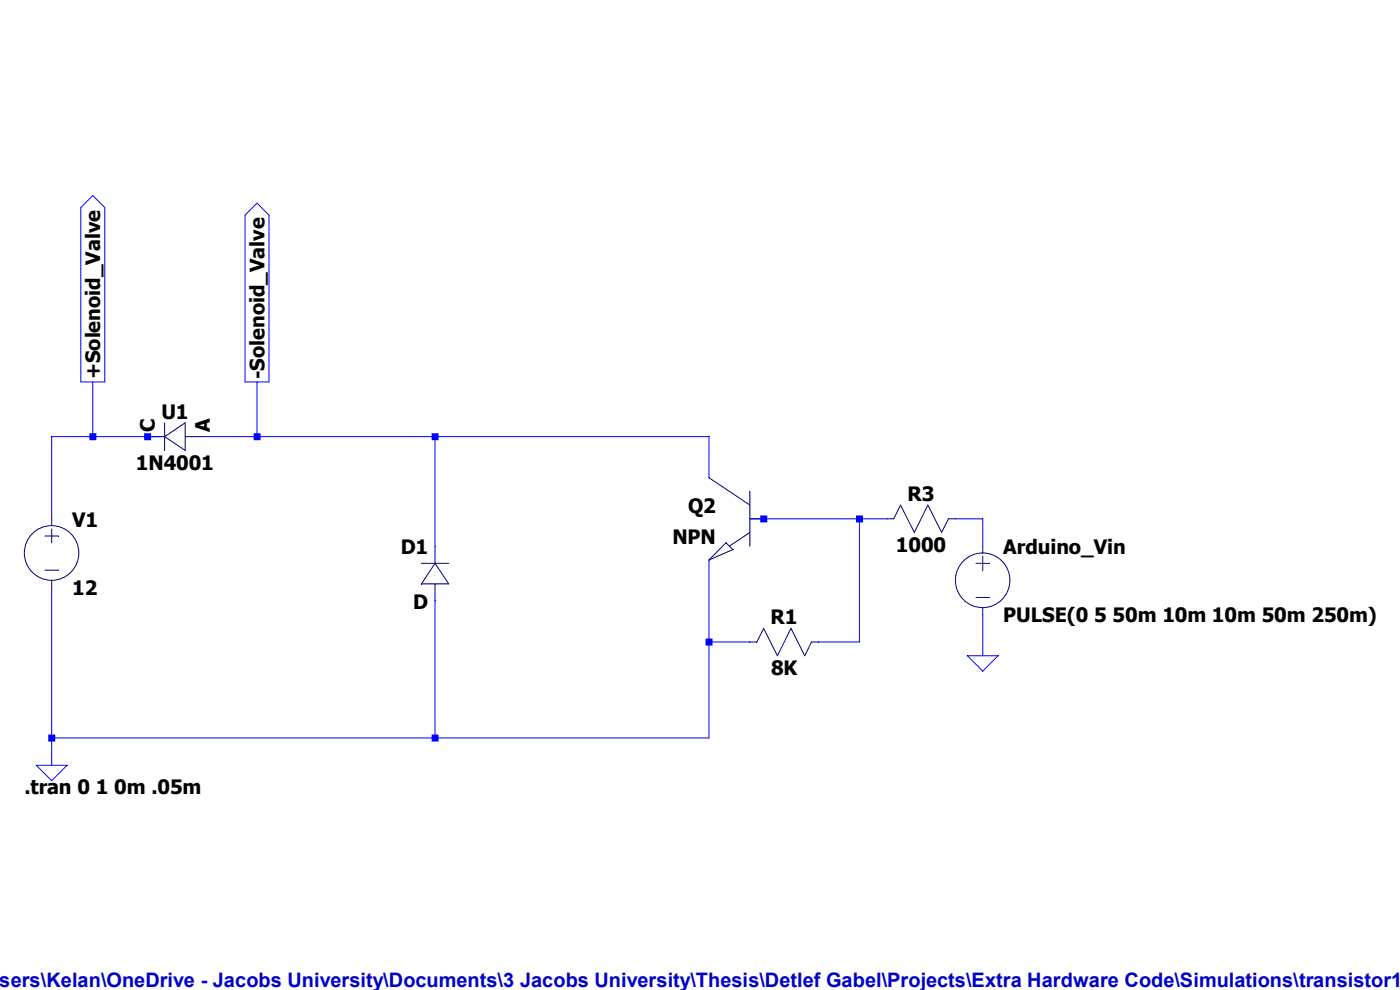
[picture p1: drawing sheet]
<svg xmlns="http://www.w3.org/2000/svg" width="297mm" height="210mm" viewBox="0 0 297 210" stroke-linecap="round" stroke-linejoin="round" font-family="sans-serif">
<path d="M154 115.1l1.5 1.5" fill="none" stroke="#00007f" stroke-width=".21"/>
<path d="M154 115.1l-3.6 3.7" fill="none" stroke="#00007f" stroke-width=".21"/>
<path d="M155.5 116.6l-5.1 2.2" fill="none" stroke="#00007f" stroke-width=".21"/>
<path d="M159.1 112.9l-4.4 3" fill="none" stroke="#00007f" stroke-width=".21"/>
<path d="M159.1 104.3v11.6" fill="none" stroke="#00007f" stroke-width=".21"/>
<path d="M150.4 101.3l8.7 5.8" fill="none" stroke="#00007f" stroke-width=".21"/>
<path d="M159.1 110.1h2.9" fill="none" stroke="#00007f" stroke-width=".21"/>
<path d="M159.1 136.2h1.5" fill="none" stroke="#00007f" stroke-width=".21"/>
<path d="M162 133.3l-1.4 2.9" fill="none" stroke="#00007f" stroke-width=".21"/>
<path d="M162 133.3l2.9 5.8" fill="none" stroke="#00007f" stroke-width=".21"/>
<path d="M167.8 133.3l-2.9 5.8" fill="none" stroke="#00007f" stroke-width=".21"/>
<path d="M167.8 133.3l2.9 5.8" fill="none" stroke="#00007f" stroke-width=".21"/>
<path d="M172.2 136.2h1.4" fill="none" stroke="#00007f" stroke-width=".21"/>
<path d="M172.2 136.2l-1.5 2.9" fill="none" stroke="#00007f" stroke-width=".21"/>
<path d="M89.4 119.5h5.8" fill="none" stroke="#00007f" stroke-width=".21"/>
<path d="M89.4 123.9h5.8" fill="none" stroke="#00007f" stroke-width=".21"/>
<path d="M92.3 119.5l-2.9 4.4" fill="none" stroke="#00007f" stroke-width=".21"/>
<path d="M92.3 119.5l2.9 4.4" fill="none" stroke="#00007f" stroke-width=".21"/>
<path d="M92.3 123.9v3.6" fill="none" stroke="#00007f" stroke-width=".21"/>
<path d="M92.3 115.9v3.6" fill="none" stroke="#00007f" stroke-width=".21"/>
<path d="M9.5 113.7h2.9" fill="none" stroke="#00007f" stroke-width=".21"/>
<path d="M9.5 120.9h2.9" fill="none" stroke="#00007f" stroke-width=".21"/>
<path d="M11 112.2v2.9" fill="none" stroke="#00007f" stroke-width=".21"/>
<path d="M11 123.1v1.5" fill="none" stroke="#00007f" stroke-width=".21"/>
<path d="M11 110.1v1.4" fill="none" stroke="#00007f" stroke-width=".21"/>
<g fill="none" stroke="#00007f" stroke-width=".21">
<path d="M207.1 119.5h2.8"/>
<circle cx="10.9" cy="117.3" r="5.8"/>
</g>
<path d="M207.1 126.7h2.8" fill="none" stroke="#00007f" stroke-width=".21"/>
<path d="M208.5 118v2.9" fill="none" stroke="#00007f" stroke-width=".21"/>
<path d="M208.5 128.9v1.5" fill="none" stroke="#00007f" stroke-width=".21"/>
<path d="M208.5 115.9v1.4" fill="none" stroke="#00007f" stroke-width=".21"/>
<g fill="none" stroke="#00007f" stroke-width=".21">
<path d="M34.9 89.7v5.8"/>
<circle cx="208.5" cy="123.1" r="5.8"/>
</g>
<path d="M39.3 89.7v5.8" fill="none" stroke="#00007f" stroke-width=".21"/>
<path d="M34.9 92.6l4.4 2.9" fill="none" stroke="#00007f" stroke-width=".21"/>
<path d="M39.3 89.7l-4.4 2.9" fill="none" stroke="#00007f" stroke-width=".21"/>
<path d="M39.3 92.6h3.6" fill="none" stroke="#00007f" stroke-width=".21"/>
<path d="M31.3 92.6h3.6" fill="none" stroke="#00007f" stroke-width=".21"/>
<path d="M188.2 110.1h1.4" fill="none" stroke="#00007f" stroke-width=".21"/>
<path d="M191.1 107.1l-1.5 3" fill="none" stroke="#00007f" stroke-width=".21"/>
<path d="M191.1 107.1l2.9 5.8" fill="none" stroke="#00007f" stroke-width=".21"/>
<path d="M196.8 107.1l-2.8 5.8" fill="none" stroke="#00007f" stroke-width=".21"/>
<path d="M196.8 107.1l3 5.8" fill="none" stroke="#00007f" stroke-width=".21"/>
<path d="M201.2 110.1h1.5" fill="none" stroke="#00007f" stroke-width=".21"/>
<path d="M201.2 110.1l-1.4 2.8" fill="none" stroke="#00007f" stroke-width=".21"/>
<path d="M17.1 44l2.6-2.5 2.5 2.5v37h-5.1zM52 45.6l2.5-2.5 2.6 2.5v35.4h-5.1zM19.7 81v11.6M205.2 139.1h6.6l-3.3 3.3zM7.7 162.3h6.5l-3.2 3.3z" fill="none" stroke="#00f" stroke-width=".21"/>
<path d="M11 92.6h8.7" fill="none" stroke="#00f" stroke-width=".21"/>
<path d="M19.7 92.6h11.6" fill="none" stroke="#00f" stroke-width=".21"/>
<path d="M31.3 92.6h2.9" fill="none" stroke="#00f" stroke-width=".21"/>
<path d="M54.5 81v11.6" fill="none" stroke="#00f" stroke-width=".21"/>
<path d="M42.9 92.6h11.6" fill="none" stroke="#00f" stroke-width=".21"/>
<path d="M54.5 92.6h37.8" fill="none" stroke="#00f" stroke-width=".21"/>
<path d="M92.3 92.6h58.1" fill="none" stroke="#00f" stroke-width=".21"/>
<path d="M150.4 92.6v8.7" fill="none" stroke="#00f" stroke-width=".21"/>
<path d="M11 92.6v17.5" fill="none" stroke="#00f" stroke-width=".21"/>
<path d="M159.1 110.1h2.9" fill="none" stroke="#00f" stroke-width=".21"/>
<path d="M162 110.1h20.3" fill="none" stroke="#00f" stroke-width=".21"/>
<path d="M182.3 110.1h5.9" fill="none" stroke="#00f" stroke-width=".21"/>
<path d="M202.7 110.1h5.8" fill="none" stroke="#00f" stroke-width=".21"/>
<path d="M92.3 92.6v23.3" fill="none" stroke="#00f" stroke-width=".21"/>
<path d="M208.5 110.1v5.8" fill="none" stroke="#00f" stroke-width=".21"/>
<path d="M150.4 118.8v17.4" fill="none" stroke="#00f" stroke-width=".21"/>
<path d="M150.4 136.2h8.7" fill="none" stroke="#00f" stroke-width=".21"/>
<path d="M182.3 110.1v26.1" fill="none" stroke="#00f" stroke-width=".21"/>
<path d="M173.6 136.2h8.7" fill="none" stroke="#00f" stroke-width=".21"/>
<path d="M208.5 130.4v8.7" fill="none" stroke="#00f" stroke-width=".21"/>
<path d="M11 124.6v31.9" fill="none" stroke="#00f" stroke-width=".21"/>
<path d="M92.3 127.5v29" fill="none" stroke="#00f" stroke-width=".21"/>
<path d="M11 156.5h81.3" fill="none" stroke="#00f" stroke-width=".21"/>
<path d="M150.4 136.2v20.3" fill="none" stroke="#00f" stroke-width=".21"/>
<path d="M92.3 156.5h58.1" fill="none" stroke="#00f" stroke-width=".21"/>
<path d="M11 156.5v5.8" fill="none" stroke="#00f" stroke-width=".21"/>
<path d="M10.2 155.8h1.5v1.5h-1.5zM19 91.9h1.4v1.5h-1.4zM30.6 91.9h1.4v1.5h-1.4zM53.8 91.9h1.5v1.5h-1.5zM91.6 91.9h1.4v1.5h-1.4zM91.6 155.8h1.4v1.5h-1.4zM149.7 135.5h1.5v1.4h-1.5zM161.3 109.3h1.5v1.5h-1.5zM181.6 109.3h1.5v1.5h-1.5z" fill-rule="evenodd" fill="#00f"/>
<g font-size="4.2">
<text x="21.3" y="80.5" transform="rotate(-90 21.3 80.5)">+Solenoid_Valve</text>
<text x="56.1" y="80.5" transform="rotate(-90 56.1 80.5)">-Solenoid_Valve</text>
<text x="34.2" y="88.8">U1</text>
<text x="32.9" y="91.7" transform="rotate(-90 32.9 91.7)">C</text>
<text x="44.5" y="91.7" transform="rotate(-90 44.5 91.7)">A</text>
<text x="28.8" y="99.7">1N4001</text>
<text x="192.5" y="106.3">R3</text>
<text x="15.3" y="111.7">V1</text>
<text x="146" y="108.8">Q2</text>
<text x="85" y="117.5">D1</text>
<text x="142.7" y="115.4">NPN</text>
<text x="190.1" y="117.1">1000</text>
<text x="212.9" y="117.5">Arduino_Vin</text>
<text x="15.3" y="126.2">12</text>
<text x="87.7" y="129.1">D</text>
<text x="163.5" y="132.4">R1</text>
<text x="212.9" y="132">PULSE(0 5 50m 10m 10m 50m 250m)</text>
<text x="163.6" y="143.3">8K</text>
<text x="5.2" y="168.4">.tran 0 1 0m .05m</text>
</g>
<text font-size="4.2" fill="#0000c8" x="-.1" y="209.3">sers\Kelan\OneDrive - Jacobs University\Documents\3 Jacobs University\Thesis\Detlef Gabel\Projects\Extra Hardware Code\Simulations\transistor1.</text>
</svg>
